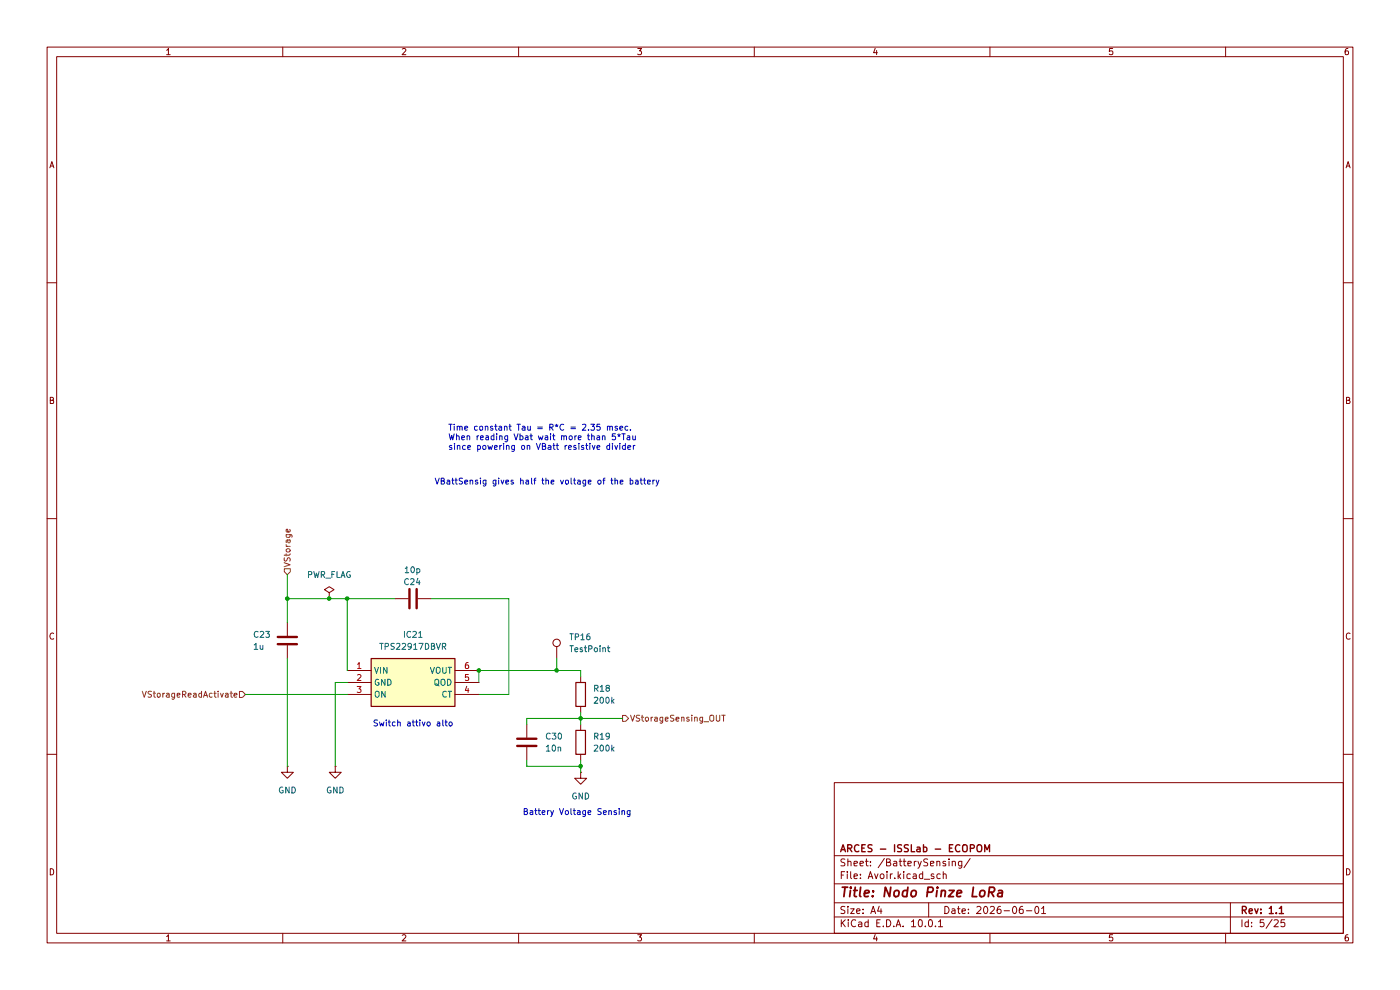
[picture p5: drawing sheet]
(kicad_sch
 (version 20260306)
 (generator "eeschema")
 (generator_version "10.0")
 (paper "A4")
 (title_block
  (title "Nodo Pinze LoRa")
  (date "2026-06-01")
  (rev "1.1")
  (company "ARCES - ISSLab - ECOPOM"))
 (lib_symbols
  (symbol "Connector:TestPoint"
   (pin_numbers (hide yes))
   (pin_names
    (offset 0.762) (hide yes)) (exclude_from_sim no) (in_bom yes) (on_board yes)
   (in_pos_files yes)
   (duplicate_pin_numbers_are_jumpers no)
   (property "Reference" "TP" (at 0 6.858 0) (show_name no) (do_not_autoplace no) (effects (font (size 1.27 1.27))))
   (property "Value" "TestPoint" (at 0 5.08 0) (show_name no) (do_not_autoplace no) (effects (font (size 1.27 1.27))))
   (property "Footprint" "" (at 5.08 0 0) (show_name no) (do_not_autoplace no) (hide yes) (effects (font (size 1.27 1.27))))
   (property "Datasheet" "" (at 5.08 0 0) (show_name no) (do_not_autoplace no) (hide yes) (effects (font (size 1.27 1.27))))
   (property "Description" "test point" (at 0 0 0) (show_name no) (do_not_autoplace no) (hide yes) (effects (font (size 1.27 1.27))))
   (symbol "TestPoint_0_1"
    (circle (center 0 3.302) (radius 0.762) (stroke (width 0) (type default)) (fill (type none))))
   (symbol "TestPoint_1_1"
    (pin passive line (at 0 0 90) (length 2.54) (name "1" (effects (font (size 1.27 1.27)))) (number "1" (effects (font (size 1.27 1.27))))))
   (embedded_fonts no))
  (symbol "Device:C"
   (pin_numbers (hide yes))
   (pin_names
    (offset 0.254)) (exclude_from_sim no) (in_bom yes) (on_board yes)
   (in_pos_files yes)
   (duplicate_pin_numbers_are_jumpers no)
   (property "Reference" "C" (at 0.635 2.54 0) (show_name no) (do_not_autoplace no) (effects (font (size 1.27 1.27)) (justify left)))
   (property "Value" "C" (at 0.635 -2.54 0) (show_name no) (do_not_autoplace no) (effects (font (size 1.27 1.27)) (justify left)))
   (property "Footprint" "" (at 0.9652 -3.81 0) (show_name no) (do_not_autoplace no) (hide yes) (effects (font (size 1.27 1.27))))
   (property "Datasheet" "" (at 0 0 0) (show_name no) (do_not_autoplace no) (hide yes) (effects (font (size 1.27 1.27))))
   (property "Description" "Unpolarized capacitor" (at 0 0 0) (show_name no) (do_not_autoplace no) (hide yes) (effects (font (size 1.27 1.27))))
   (symbol "C_0_1"
    (polyline (pts (xy -2.032 0.762) (xy 2.032 0.762)) (stroke (width 0.508) (type default)) (fill (type none)))
    (polyline (pts (xy -2.032 -0.762) (xy 2.032 -0.762)) (stroke (width 0.508) (type default)) (fill (type none))))
   (symbol "C_1_1"
    (pin passive line (at 0 3.81 270) (length 2.794) (name "" (effects (font (size 1.27 1.27)))) (number "1" (effects (font (size 1.27 1.27)))))
    (pin passive line (at 0 -3.81 90) (length 2.794) (name "" (effects (font (size 1.27 1.27)))) (number "2" (effects (font (size 1.27 1.27))))))
   (embedded_fonts no))
  (symbol "Device:R"
   (pin_numbers (hide yes))
   (pin_names
    (offset 0)) (exclude_from_sim no) (in_bom yes) (on_board yes)
   (in_pos_files yes)
   (duplicate_pin_numbers_are_jumpers no)
   (property "Reference" "R" (at 2.032 0 90) (show_name no) (do_not_autoplace no) (effects (font (size 1.27 1.27))))
   (property "Value" "R" (at 0 0 90) (show_name no) (do_not_autoplace no) (effects (font (size 1.27 1.27))))
   (property "Footprint" "" (at -1.778 0 90) (show_name no) (do_not_autoplace no) (hide yes) (effects (font (size 1.27 1.27))))
   (property "Datasheet" "" (at 0 0 0) (show_name no) (do_not_autoplace no) (hide yes) (effects (font (size 1.27 1.27))))
   (property "Description" "Resistor" (at 0 0 0) (show_name no) (do_not_autoplace no) (hide yes) (effects (font (size 1.27 1.27))))
   (symbol "R_0_1"
    (rectangle (start -1.016 -2.54) (end 1.016 2.54) (stroke (width 0.254) (type default)) (fill (type none))))
   (symbol "R_1_1"
    (pin passive line (at 0 3.81 270) (length 1.27) (name "" (effects (font (size 1.27 1.27)))) (number "1" (effects (font (size 1.27 1.27)))))
    (pin passive line (at 0 -3.81 90) (length 1.27) (name "" (effects (font (size 1.27 1.27)))) (number "2" (effects (font (size 1.27 1.27))))))
   (embedded_fonts no))
  (symbol "SamacSys_Parts:TPS22917DBVR" (exclude_from_sim no) (in_bom yes) (on_board yes)
   (in_pos_files yes)
   (duplicate_pin_numbers_are_jumpers no)
   (property "Reference" "IC" (at 24.13 7.62 0) (show_name no) (do_not_autoplace no) (effects (font (size 1.27 1.27)) (justify left top)))
   (property "Value" "TPS22917DBVR" (at 24.13 5.08 0) (show_name no) (do_not_autoplace no) (effects (font (size 1.27 1.27)) (justify left top)))
   (property "Footprint" "SOT95P280X145-6N" (at 24.13 -94.92 0) (show_name no) (do_not_autoplace no) (hide yes) (effects (font (size 1.27 1.27)) (justify left top)))
   (property "Datasheet" "http://www.ti.com/lit/gpn/tps22917" (at 24.13 -194.92 0) (show_name no) (do_not_autoplace no) (hide yes) (effects (font (size 1.27 1.27)) (justify left top)))
   (property "Description" "Power Switch ICs - Power Distribution TPS22917 Ultra-Low Leakage, 5.5-V, 2-A, 80-m On-Resistance Load Switch 6-SOT-23 -40 to 125" (at 0 0 0) (show_name no) (do_not_autoplace no) (hide yes) (effects (font (size 1.27 1.27))))
   (property "Height" "1.45" (at 24.13 -394.92 0) (show_name no) (do_not_autoplace no) (hide yes) (effects (font (size 1.27 1.27)) (justify left top)))
   (property "Manufacturer_Name" "Texas Instruments" (at 24.13 -494.92 0) (show_name no) (do_not_autoplace no) (hide yes) (effects (font (size 1.27 1.27)) (justify left top)))
   (property "Manufacturer_Part_Number" "TPS22917DBVR" (at 24.13 -594.92 0) (show_name no) (do_not_autoplace no) (hide yes) (effects (font (size 1.27 1.27)) (justify left top)))
   (property "Mouser Part Number" "595-TPS22917DBVR" (at 24.13 -694.92 0) (show_name no) (do_not_autoplace no) (hide yes) (effects (font (size 1.27 1.27)) (justify left top)))
   (property "Mouser Price/Stock" "https://www.mouser.co.uk/ProductDetail/Texas-Instruments/TPS22917DBVR?qs=r5DSvlrkXmI%2FDlZ5ksgkuQ%3D%3D" (at 24.13 -794.92 0) (show_name no) (do_not_autoplace no) (hide yes) (effects (font (size 1.27 1.27)) (justify left top)))
   (property "Arrow Part Number" "TPS22917DBVR" (at 24.13 -894.92 0) (show_name no) (do_not_autoplace no) (hide yes) (effects (font (size 1.27 1.27)) (justify left top)))
   (property "Arrow Price/Stock" "https://www.arrow.com/en/products/tps22917dbvr/texas-instruments?utm_currency=USD&region=nac" (at 24.13 -994.92 0) (show_name no) (do_not_autoplace no) (hide yes) (effects (font (size 1.27 1.27)) (justify left top)))
   (symbol "TPS22917DBVR_1_1"
    (rectangle (start 5.08 2.54) (end 22.86 -7.62) (stroke (width 0.254) (type default)) (fill (type background)))
    (pin power_in line (at 0 0 0) (length 5.08) (name "VIN" (effects (font (size 1.27 1.27)))) (number "1" (effects (font (size 1.27 1.27)))))
    (pin power_in line (at 0 -2.54 0) (length 5.08) (name "GND" (effects (font (size 1.27 1.27)))) (number "2" (effects (font (size 1.27 1.27)))))
    (pin input line (at 0 -5.08 0) (length 5.08) (name "ON" (effects (font (size 1.27 1.27)))) (number "3" (effects (font (size 1.27 1.27)))))
    (pin output line (at 27.94 -5.08 180) (length 5.08) (name "CT" (effects (font (size 1.27 1.27)))) (number "4" (effects (font (size 1.27 1.27)))))
    (pin output line (at 27.94 -2.54 180) (length 5.08) (name "QOD" (effects (font (size 1.27 1.27)))) (number "5" (effects (font (size 1.27 1.27)))))
    (pin output line (at 27.94 0 180) (length 5.08) (name "VOUT" (effects (font (size 1.27 1.27)))) (number "6" (effects (font (size 1.27 1.27))))))
   (embedded_fonts no))
  (symbol "power:GND"
   (power global)
   (pin_numbers (hide yes))
   (pin_names
    (offset 0) (hide yes)) (exclude_from_sim no) (in_bom yes) (on_board yes)
   (in_pos_files yes)
   (duplicate_pin_numbers_are_jumpers no)
   (property "Reference" "#PWR" (at 0 -6.35 0) (show_name no) (do_not_autoplace no) (hide yes) (effects (font (size 1.27 1.27))))
   (property "Value" "GND" (at 0 -3.81 0) (show_name no) (do_not_autoplace no) (effects (font (size 1.27 1.27))))
   (property "Footprint" "" (at 0 0 0) (show_name no) (do_not_autoplace no) (hide yes) (effects (font (size 1.27 1.27))))
   (property "Datasheet" "" (at 0 0 0) (show_name no) (do_not_autoplace no) (hide yes) (effects (font (size 1.27 1.27))))
   (property "Description" "Power symbol creates a global label with name \"GND\" , ground" (at 0 0 0) (show_name no) (do_not_autoplace no) (hide yes) (effects (font (size 1.27 1.27))))
   (symbol "GND_0_1"
    (polyline (pts (xy 0 0) (xy 0 -1.27) (xy 1.27 -1.27) (xy 0 -2.54) (xy -1.27 -1.27) (xy 0 -1.27)) (stroke (width 0) (type default)) (fill (type none))))
   (symbol "GND_1_1"
    (pin power_in line (at 0 0 270) (length 0) (name "" (effects (font (size 1.27 1.27)))) (number "1" (effects (font (size 1.27 1.27))))))
   (embedded_fonts no))
  (symbol "power:PWR_FLAG"
   (power global)
   (pin_numbers (hide yes))
   (pin_names
    (offset 0) (hide yes)) (exclude_from_sim no) (in_bom yes) (on_board yes)
   (in_pos_files yes)
   (duplicate_pin_numbers_are_jumpers no)
   (property "Reference" "#FLG" (at 0 1.905 0) (show_name no) (do_not_autoplace no) (hide yes) (effects (font (size 1.27 1.27))))
   (property "Value" "PWR_FLAG" (at 0 3.81 0) (show_name no) (do_not_autoplace no) (effects (font (size 1.27 1.27))))
   (property "Footprint" "" (at 0 0 0) (show_name no) (do_not_autoplace no) (hide yes) (effects (font (size 1.27 1.27))))
   (property "Datasheet" "" (at 0 0 0) (show_name no) (do_not_autoplace no) (hide yes) (effects (font (size 1.27 1.27))))
   (property "Description" "Special symbol for telling ERC where power comes from" (at 0 0 0) (show_name no) (do_not_autoplace no) (hide yes) (effects (font (size 1.27 1.27))))
   (symbol "PWR_FLAG_0_0"
    (pin power_out line (at 0 0 90) (length 0) (name "" (effects (font (size 1.27 1.27)))) (number "1" (effects (font (size 1.27 1.27))))))
   (symbol "PWR_FLAG_0_1"
    (polyline (pts (xy 0 0) (xy 0 1.27) (xy -1.016 1.905) (xy 0 2.54) (xy 1.016 1.905) (xy 0 1.27)) (stroke (width 0) (type default)) (fill (type none))))
   (embedded_fonts no)))
 (text "Time constant Tau = R*C = 2.35 msec.\nWhen reading Vbat wait more than 5*Tau \nsince powering on VBatt resistive divider"
  (exclude_from_sim no)
  (at 94.996 92.964 0)
  (effects (font (size 1.27 1.27)) (justify left)))
 (text "VBattSensig gives half the voltage of the battery"
  (exclude_from_sim no)
  (at 116.078 102.362 0)
  (effects (font (size 1.27 1.27))))
 (text "Switch attivo alto"
  (exclude_from_sim no)
  (at 87.63 153.67 0)
  (effects (font (size 1.27 1.27))))
 (text "Battery Voltage Sensing"
  (exclude_from_sim no)
  (at 122.428 172.466 0)
  (effects (font (size 1.27 1.27))))
 (junction
  (at 69.85 127)
  (diameter 0)
  (color 0 0 0 0))
 (junction
  (at 101.6 142.24)
  (diameter 0)
  (color 0 0 0 0))
 (junction
  (at 60.96 127)
  (diameter 0)
  (color 0 0 0 0))
 (junction
  (at 123.19 162.56)
  (diameter 0)
  (color 0 0 0 0))
 (junction
  (at 123.19 152.4)
  (diameter 0)
  (color 0 0 0 0))
 (junction
  (at 73.66 127)
  (diameter 0)
  (color 0 0 0 0))
 (junction
  (at 118.11 142.24)
  (diameter 0)
  (color 0 0 0 0))
 (wire
  (pts (xy 132.08 152.4) (xy 123.19 152.4))
  (stroke (width 0) (type default)))
 (wire
  (pts (xy 101.6 142.24) (xy 118.11 142.24))
  (stroke (width 0) (type default)))
 (wire
  (pts (xy 73.66 127) (xy 83.82 127))
  (stroke (width 0) (type default)))
 (wire
  (pts (xy 107.95 147.32) (xy 101.6 147.32))
  (stroke (width 0) (type default)))
 (wire
  (pts (xy 123.19 142.24) (xy 123.19 143.51))
  (stroke (width 0) (type default)))
 (wire
  (pts (xy 69.85 127) (xy 73.66 127))
  (stroke (width 0) (type default)))
 (wire
  (pts (xy 60.96 121.92) (xy 60.96 127))
  (stroke (width 0) (type default)))
 (wire
  (pts (xy 101.6 142.24) (xy 101.6 144.78))
  (stroke (width 0) (type default)))
 (wire
  (pts (xy 123.19 152.4) (xy 123.19 151.13))
  (stroke (width 0) (type default)))
 (wire
  (pts (xy 123.19 162.56) (xy 123.19 163.83))
  (stroke (width 0) (type default)))
 (wire
  (pts (xy 118.11 139.7) (xy 118.11 142.24))
  (stroke (width 0) (type default)))
 (wire
  (pts (xy 111.76 162.56) (xy 111.76 161.29))
  (stroke (width 0) (type default)))
 (wire
  (pts (xy 118.11 142.24) (xy 123.19 142.24))
  (stroke (width 0) (type default)))
 (wire
  (pts (xy 60.96 139.7) (xy 60.96 162.56))
  (stroke (width 0) (type default)))
 (wire
  (pts (xy 107.95 127) (xy 107.95 147.32))
  (stroke (width 0) (type default)))
 (wire
  (pts (xy 123.19 153.67) (xy 123.19 152.4))
  (stroke (width 0) (type default)))
 (wire
  (pts (xy 123.19 161.29) (xy 123.19 162.56))
  (stroke (width 0) (type default)))
 (wire
  (pts (xy 73.66 127) (xy 73.66 142.24))
  (stroke (width 0) (type default)))
 (wire
  (pts (xy 73.66 144.78) (xy 71.12 144.78))
  (stroke (width 0) (type default)))
 (wire
  (pts (xy 111.76 162.56) (xy 123.19 162.56))
  (stroke (width 0) (type default)))
 (wire
  (pts (xy 123.19 152.4) (xy 111.76 152.4))
  (stroke (width 0) (type default)))
 (wire
  (pts (xy 60.96 127) (xy 69.85 127))
  (stroke (width 0) (type default)))
 (wire
  (pts (xy 111.76 152.4) (xy 111.76 153.67))
  (stroke (width 0) (type default)))
 (wire
  (pts (xy 60.96 127) (xy 60.96 132.08))
  (stroke (width 0) (type default)))
 (wire
  (pts (xy 91.44 127) (xy 107.95 127))
  (stroke (width 0) (type default)))
 (wire
  (pts (xy 52.07 147.32) (xy 73.66 147.32))
  (stroke (width 0) (type default)))
 (wire
  (pts (xy 71.12 144.78) (xy 71.12 162.56))
  (stroke (width 0) (type default)))
 (hierarchical_label "VStorage"
  (shape input)
  (at 60.96 121.92 90)
  (effects (font (size 1.27 1.27)) (justify left)))
 (hierarchical_label "VStorageReadActivate"
  (shape input)
  (at 52.07 147.32 180)
  (effects (font (size 1.27 1.27)) (justify right)))
 (hierarchical_label "VStorageSensing_OUT"
  (shape output)
  (at 132.08 152.4 0)
  (effects (font (size 1.27 1.27)) (justify left)))
 (symbol
  (lib_id "Device:C")
  (at 111.76 157.48 0)
  (unit 1)
  (body_style 1)
  (exclude_from_sim no)
  (in_bom yes)
  (on_board yes)
  (in_pos_files yes)
  (dnp no)
  (fields_autoplaced yes)
  (property "Reference" "C30" (at 115.57 156.2099 0) (show_name no) (do_not_autoplace no) (effects (font (size 1.27 1.27)) (justify left)))
  (property "Value" "10n" (at 115.57 158.7499 0) (show_name no) (do_not_autoplace no) (effects (font (size 1.27 1.27)) (justify left)))
  (property "Footprint" "Capacitor_SMD:C_0402_1005Metric_Pad0.74x0.62mm_HandSolder" (at 112.7252 161.29 0) (hide yes) (show_name no) (do_not_autoplace no) (effects (font (size 1.27 1.27))))
  (property "Datasheet" "SMD 0603 Imperial passives" (at 111.76 157.48 0) (hide yes) (show_name no) (do_not_autoplace no) (effects (font (size 1.27 1.27))))
  (property "Description" "Unpolarized capacitor" (at 111.76 157.48 0) (hide yes) (show_name no) (do_not_autoplace no) (effects (font (size 1.27 1.27))))
  (property "LCSC" "C15195" (at 115.57 156.2099 0) (hide yes) (show_name no) (do_not_autoplace no) (effects (font (size 1.27 1.27))))
  (pin "1")
  (pin "2"))
 (symbol
  (lib_id "power:GND")
  (at 60.96 162.56 0)
  (unit 1)
  (body_style 1)
  (exclude_from_sim no)
  (in_bom yes)
  (on_board yes)
  (in_pos_files yes)
  (dnp no)
  (fields_autoplaced yes)
  (property "Reference" "#PWR029" (at 60.96 168.91 0) (hide yes) (show_name no) (do_not_autoplace no) (effects (font (size 1.27 1.27))))
  (property "Value" "GND" (at 60.96 167.64 0) (show_name no) (do_not_autoplace no) (effects (font (size 1.27 1.27))))
  (property "Footprint" "" (at 60.96 162.56 0) (hide yes) (show_name no) (do_not_autoplace no) (effects (font (size 1.27 1.27))))
  (property "Datasheet" "" (at 60.96 162.56 0) (hide yes) (show_name no) (do_not_autoplace no) (effects (font (size 1.27 1.27))))
  (property "Description" "Power symbol creates a global label with name \"GND\" , ground" (at 60.96 162.56 0) (hide yes) (show_name no) (do_not_autoplace no) (effects (font (size 1.27 1.27))))
  (pin "1"))
 (symbol
  (lib_id "Device:R")
  (at 123.19 157.48 0)
  (unit 1)
  (body_style 1)
  (exclude_from_sim no)
  (in_bom yes)
  (on_board yes)
  (in_pos_files yes)
  (dnp no)
  (fields_autoplaced yes)
  (property "Reference" "R19" (at 125.73 156.2099 0) (show_name no) (do_not_autoplace no) (effects (font (size 1.27 1.27)) (justify left)))
  (property "Value" "200k" (at 125.73 158.7499 0) (show_name no) (do_not_autoplace no) (effects (font (size 1.27 1.27)) (justify left)))
  (property "Footprint" "Resistor_SMD:R_0402_1005Metric" (at 121.412 157.48 90) (hide yes) (show_name no) (do_not_autoplace no) (effects (font (size 1.27 1.27))))
  (property "Datasheet" "SMD 0603 Imperial passives" (at 123.19 157.48 0) (hide yes) (show_name no) (do_not_autoplace no) (effects (font (size 1.27 1.27))))
  (property "Description" "Resistor" (at 123.19 157.48 0) (hide yes) (show_name no) (do_not_autoplace no) (effects (font (size 1.27 1.27))))
  (property "LCSC" "C25764" (at 125.73 156.2099 0) (hide yes) (show_name no) (do_not_autoplace no) (effects (font (size 1.27 1.27))))
  (pin "1")
  (pin "2"))
 (symbol
  (lib_id "Connector:TestPoint")
  (at 118.11 139.7 0)
  (unit 1)
  (body_style 1)
  (exclude_from_sim no)
  (in_bom no)
  (on_board yes)
  (in_pos_files yes)
  (dnp no)
  (fields_autoplaced yes)
  (property "Reference" "TP16" (at 120.65 135.1279 0) (show_name no) (do_not_autoplace no) (effects (font (size 1.27 1.27)) (justify left)))
  (property "Value" "TestPoint" (at 120.65 137.6679 0) (show_name no) (do_not_autoplace no) (effects (font (size 1.27 1.27)) (justify left)))
  (property "Footprint" "TestPoint:TestPoint_Pad_1.0x1.0mm" (at 123.19 139.7 0) (hide yes) (show_name no) (do_not_autoplace no) (effects (font (size 1.27 1.27))))
  (property "Datasheet" "" (at 123.19 139.7 0) (hide yes) (show_name no) (do_not_autoplace no) (effects (font (size 1.27 1.27))))
  (property "Description" "test point" (at 118.11 139.7 0) (hide yes) (show_name no) (do_not_autoplace no) (effects (font (size 1.27 1.27))))
  (pin "1"))
 (symbol
  (lib_id "SamacSys_Parts:TPS22917DBVR")
  (at 73.66 142.24 0)
  (unit 1)
  (body_style 1)
  (exclude_from_sim no)
  (in_bom yes)
  (on_board yes)
  (in_pos_files yes)
  (dnp no)
  (fields_autoplaced yes)
  (property "Reference" "IC21" (at 87.63 134.62 0) (show_name no) (do_not_autoplace no) (effects (font (size 1.27 1.27))))
  (property "Value" "TPS22917DBVR" (at 87.63 137.16 0) (show_name no) (do_not_autoplace no) (effects (font (size 1.27 1.27))))
  (property "Footprint" "SamacSys_Parts:SOT95P280X145-6N" (at 97.79 237.16 0) (hide yes) (show_name no) (do_not_autoplace no) (effects (font (size 1.27 1.27)) (justify left top)))
  (property "Datasheet" "http://www.ti.com/lit/gpn/tps22917" (at 97.79 337.16 0) (hide yes) (show_name no) (do_not_autoplace no) (effects (font (size 1.27 1.27)) (justify left top)))
  (property "Description" "Power Switch ICs - Power Distribution TPS22917 Ultra-Low Leakage, 5.5-V, 2-A, 80-m On-Resistance Load Switch 6-SOT-23 -40 to 125" (at 73.66 142.24 0) (hide yes) (show_name no) (do_not_autoplace no) (effects (font (size 1.27 1.27))))
  (property "Height" "1.45" (at 97.79 537.16 0) (hide yes) (show_name no) (do_not_autoplace no) (effects (font (size 1.27 1.27)) (justify left top)))
  (property "Manufacturer_Name" "Texas Instruments" (at 97.79 637.16 0) (hide yes) (show_name no) (do_not_autoplace no) (effects (font (size 1.27 1.27)) (justify left top)))
  (property "Manufacturer_Part_Number" "TPS22917DBVR" (at 97.79 737.16 0) (hide yes) (show_name no) (do_not_autoplace no) (effects (font (size 1.27 1.27)) (justify left top)))
  (property "Mouser Part Number" "595-TPS22917DBVR" (at 97.79 837.16 0) (hide yes) (show_name no) (do_not_autoplace no) (effects (font (size 1.27 1.27)) (justify left top)))
  (property "Mouser Price/Stock" "https://www.mouser.co.uk/ProductDetail/Texas-Instruments/TPS22917DBVR?qs=r5DSvlrkXmI%2FDlZ5ksgkuQ%3D%3D" (at 97.79 937.16 0) (hide yes) (show_name no) (do_not_autoplace no) (effects (font (size 1.27 1.27)) (justify left top)))
  (property "Arrow Part Number" "TPS22917DBVR" (at 97.79 1037.16 0) (hide yes) (show_name no) (do_not_autoplace no) (effects (font (size 1.27 1.27)) (justify left top)))
  (property "Arrow Price/Stock" "https://www.arrow.com/en/products/tps22917dbvr/texas-instruments?utm_currency=USD&region=nac" (at 97.79 1137.16 0) (hide yes) (show_name no) (do_not_autoplace no) (effects (font (size 1.27 1.27)) (justify left top)))
  (property "LCSC" "C2681320" (at 87.63 134.62 0) (hide yes) (show_name no) (do_not_autoplace no) (effects (font (size 1.27 1.27))))
  (pin "2")
  (pin "3")
  (pin "1")
  (pin "4")
  (pin "5")
  (pin "6"))
 (symbol
  (lib_id "Device:C")
  (at 60.96 135.89 0)
  (unit 1)
  (body_style 1)
  (exclude_from_sim no)
  (in_bom yes)
  (on_board yes)
  (in_pos_files yes)
  (dnp no)
  (property "Reference" "C23" (at 53.594 134.62 0) (show_name no) (do_not_autoplace no) (effects (font (size 1.27 1.27)) (justify left)))
  (property "Value" "1u" (at 53.594 137.16 0) (show_name no) (do_not_autoplace no) (effects (font (size 1.27 1.27)) (justify left)))
  (property "Footprint" "Capacitor_SMD:C_0402_1005Metric_Pad0.74x0.62mm_HandSolder" (at 61.9252 139.7 0) (hide yes) (show_name no) (do_not_autoplace no) (effects (font (size 1.27 1.27))))
  (property "Datasheet" "SMD 0603 Imperial passives" (at 60.96 135.89 0) (hide yes) (show_name no) (do_not_autoplace no) (effects (font (size 1.27 1.27))))
  (property "Description" "Unpolarized capacitor" (at 60.96 135.89 0) (hide yes) (show_name no) (do_not_autoplace no) (effects (font (size 1.27 1.27))))
  (property "LCSC" "C52923" (at 53.594 134.62 0) (hide yes) (show_name no) (do_not_autoplace no) (effects (font (size 1.27 1.27))))
  (pin "1")
  (pin "2"))
 (symbol
  (lib_id "power:GND")
  (at 71.12 162.56 0)
  (unit 1)
  (body_style 1)
  (exclude_from_sim no)
  (in_bom yes)
  (on_board yes)
  (in_pos_files yes)
  (dnp no)
  (fields_autoplaced yes)
  (property "Reference" "#PWR030" (at 71.12 168.91 0) (hide yes) (show_name no) (do_not_autoplace no) (effects (font (size 1.27 1.27))))
  (property "Value" "GND" (at 71.12 167.64 0) (show_name no) (do_not_autoplace no) (effects (font (size 1.27 1.27))))
  (property "Footprint" "" (at 71.12 162.56 0) (hide yes) (show_name no) (do_not_autoplace no) (effects (font (size 1.27 1.27))))
  (property "Datasheet" "" (at 71.12 162.56 0) (hide yes) (show_name no) (do_not_autoplace no) (effects (font (size 1.27 1.27))))
  (property "Description" "Power symbol creates a global label with name \"GND\" , ground" (at 71.12 162.56 0) (hide yes) (show_name no) (do_not_autoplace no) (effects (font (size 1.27 1.27))))
  (pin "1"))
 (symbol
  (lib_id "power:PWR_FLAG")
  (at 69.85 127 0)
  (unit 1)
  (body_style 1)
  (exclude_from_sim no)
  (in_bom yes)
  (on_board yes)
  (in_pos_files yes)
  (dnp no)
  (fields_autoplaced yes)
  (property "Reference" "#FLG05" (at 69.85 125.095 0) (hide yes) (show_name no) (do_not_autoplace no) (effects (font (size 1.27 1.27))))
  (property "Value" "PWR_FLAG" (at 69.85 121.92 0) (show_name no) (do_not_autoplace no) (effects (font (size 1.27 1.27))))
  (property "Footprint" "" (at 69.85 127 0) (hide yes) (show_name no) (do_not_autoplace no) (effects (font (size 1.27 1.27))))
  (property "Datasheet" "" (at 69.85 127 0) (hide yes) (show_name no) (do_not_autoplace no) (effects (font (size 1.27 1.27))))
  (property "Description" "Special symbol for telling ERC where power comes from" (at 69.85 127 0) (hide yes) (show_name no) (do_not_autoplace no) (effects (font (size 1.27 1.27))))
  (pin "1"))
 (symbol
  (lib_id "Device:R")
  (at 123.19 147.32 0)
  (unit 1)
  (body_style 1)
  (exclude_from_sim no)
  (in_bom yes)
  (on_board yes)
  (in_pos_files yes)
  (dnp no)
  (fields_autoplaced yes)
  (property "Reference" "R18" (at 125.73 146.0499 0) (show_name no) (do_not_autoplace no) (effects (font (size 1.27 1.27)) (justify left)))
  (property "Value" "200k" (at 125.73 148.5899 0) (show_name no) (do_not_autoplace no) (effects (font (size 1.27 1.27)) (justify left)))
  (property "Footprint" "Resistor_SMD:R_0402_1005Metric" (at 121.412 147.32 90) (hide yes) (show_name no) (do_not_autoplace no) (effects (font (size 1.27 1.27))))
  (property "Datasheet" "SMD 0603 Imperial passives" (at 123.19 147.32 0) (hide yes) (show_name no) (do_not_autoplace no) (effects (font (size 1.27 1.27))))
  (property "Description" "Resistor" (at 123.19 147.32 0) (hide yes) (show_name no) (do_not_autoplace no) (effects (font (size 1.27 1.27))))
  (property "LCSC" "C25764" (at 125.73 146.0499 0) (hide yes) (show_name no) (do_not_autoplace no) (effects (font (size 1.27 1.27))))
  (pin "2")
  (pin "1"))
 (symbol
  (lib_id "Device:C")
  (at 87.63 127 90)
  (unit 1)
  (body_style 1)
  (exclude_from_sim no)
  (in_bom yes)
  (on_board yes)
  (in_pos_files yes)
  (dnp no)
  (property "Reference" "C24" (at 89.408 123.444 90) (show_name no) (do_not_autoplace no) (effects (font (size 1.27 1.27)) (justify left)))
  (property "Value" "10p" (at 89.408 120.904 90) (show_name no) (do_not_autoplace no) (effects (font (size 1.27 1.27)) (justify left)))
  (property "Footprint" "Capacitor_SMD:C_0402_1005Metric_Pad0.74x0.62mm_HandSolder" (at 91.44 126.0348 0) (hide yes) (show_name no) (do_not_autoplace no) (effects (font (size 1.27 1.27))))
  (property "Datasheet" "SMD 0603 Imperial passives" (at 87.63 127 0) (hide yes) (show_name no) (do_not_autoplace no) (effects (font (size 1.27 1.27))))
  (property "Description" "Unpolarized capacitor" (at 87.63 127 0) (hide yes) (show_name no) (do_not_autoplace no) (effects (font (size 1.27 1.27))))
  (property "LCSC" "C32949" (at 89.408 123.444 0) (hide yes) (show_name no) (do_not_autoplace no) (effects (font (size 1.27 1.27))))
  (pin "1")
  (pin "2"))
 (symbol
  (lib_id "power:GND")
  (at 123.19 163.83 0)
  (unit 1)
  (body_style 1)
  (exclude_from_sim no)
  (in_bom yes)
  (on_board yes)
  (in_pos_files yes)
  (dnp no)
  (fields_autoplaced yes)
  (property "Reference" "#PWR031" (at 123.19 170.18 0) (hide yes) (show_name no) (do_not_autoplace no) (effects (font (size 1.27 1.27))))
  (property "Value" "GND" (at 123.19 168.91 0) (show_name no) (do_not_autoplace no) (effects (font (size 1.27 1.27))))
  (property "Footprint" "" (at 123.19 163.83 0) (hide yes) (show_name no) (do_not_autoplace no) (effects (font (size 1.27 1.27))))
  (property "Datasheet" "" (at 123.19 163.83 0) (hide yes) (show_name no) (do_not_autoplace no) (effects (font (size 1.27 1.27))))
  (property "Description" "Power symbol creates a global label with name \"GND\" , ground" (at 123.19 163.83 0) (hide yes) (show_name no) (do_not_autoplace no) (effects (font (size 1.27 1.27))))
  (pin "1")))
